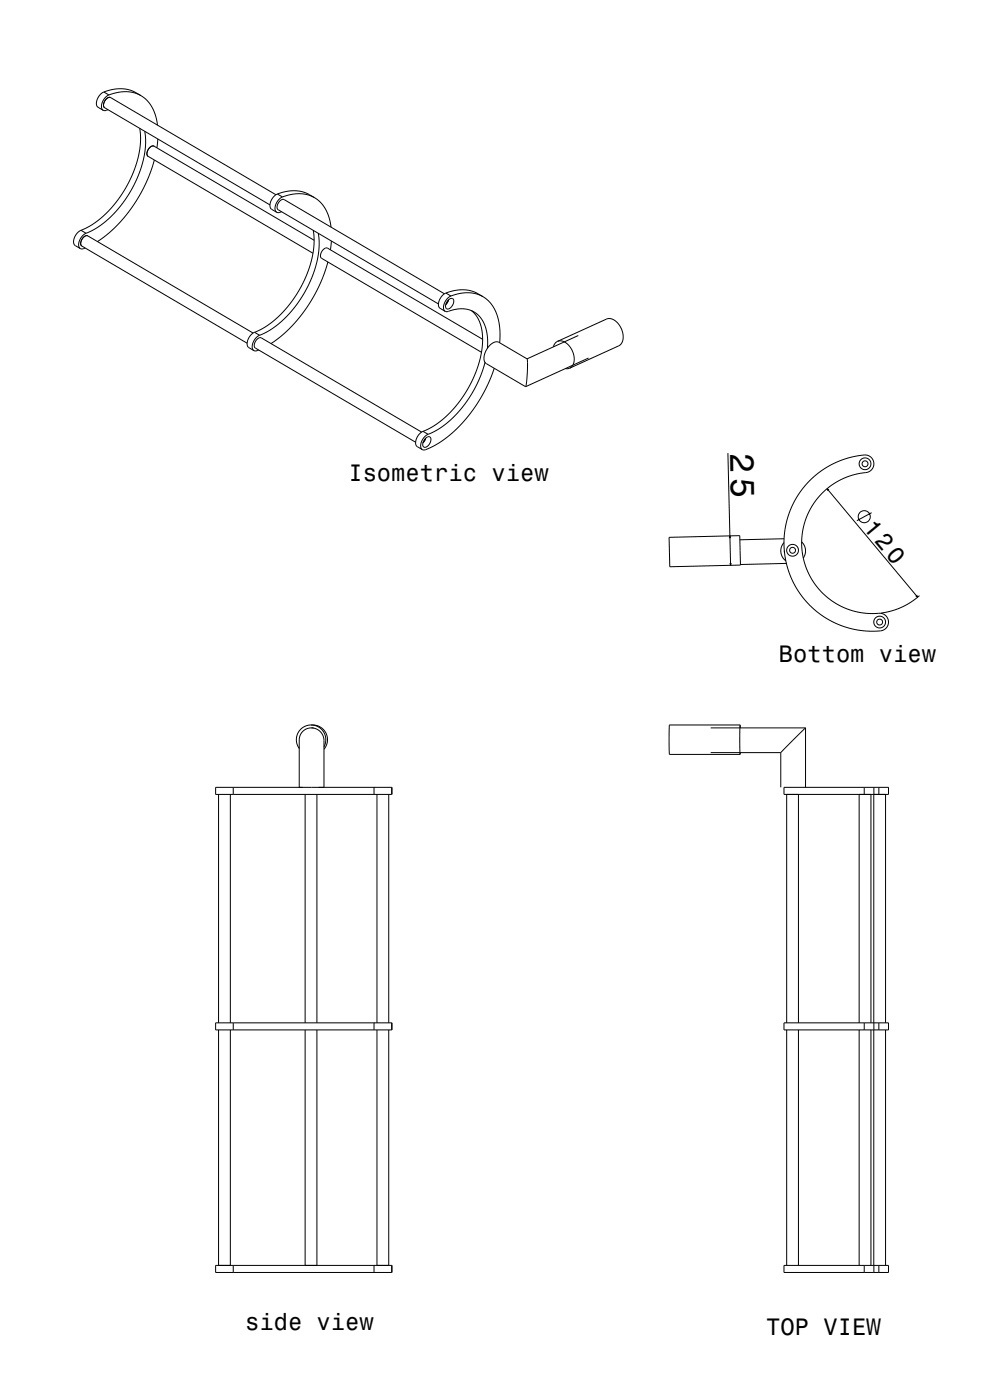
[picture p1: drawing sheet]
<svg xmlns="http://www.w3.org/2000/svg" width="841mm" height="1189mm" viewBox="0 0 841 1189" stroke-linecap="round" stroke-linejoin="round" font-family="sans-serif">
<g fill="none" stroke="#000" stroke-width=".85">
<path d="M88 78l9-2 8-1 7 2 8 4M88 78l-4 4-2 3v3l1 3 5 3M88 78l4 3M89 91l140 83M92 93l-3 1h-1M92 81l8-2 7-1 6 1 7 2M92 81l-3 2-2 4-1 4 2 3M94 83h-3l-2 3-1 3 1 2M94 83l140 82M120 81l5 4 4 6 3 7 2 8M119 109v11l-2 13-4 13-6 13-8 12-10 11-10 8-10 6M123 112l1 11-2 13-4 13-7 13-8 12-9 10-11 9-10 5"/>
<path d="M134 118l-1 8M126 133l140 82M131 124h-3l-2 3-1 4 1 2M131 124l136 80M131 136l-3 10-4 10-6 10-6 10-7 9-7 8-8 7-7 5M235 165l9-3h8l7 2 8 4M235 165l-2 1-2 3-2 5 1 3 5 3M235 165l5 2M239 180l-2 1-2-1M240 167l7-2h7h7l6 3M240 167l-4 3-2 4-1 4 2 2M267 168l5 4 4 6 3 7 2 8"/>
<path d="M69 196l-3 1-2 2-2 6 1 3 5 3M69 196l4 2M73 198l-3 3-3 4v4l1 2M266 196l1 11-2 12-4 13-7 14-8 12-10 11-10 8-10 5M270 198l1 11-2 13-4 14-7 12-8 13-9 10-10 8-11 6M69 209l141 82M72 211h-2h-2M74 200l-2 1-2 2-2 4 1 2M74 200l141 83M281 205l-1 7M278 223l-3 10-4 10-5 10-7 10-6 9-7 7-8 7-8 6M377 250l-136-80h-2l-3 2-1 4 1 2 136 80"/>
<path d="M378 249l9-3h9l6 2 8 4M378 249l-2 1-2 3-2 5 1 3 5 3M378 249l5 2M380 255l2-1 2-1 1 1v2l-2 5-2 1h-1h-2v-2zM381 255l-3 4M383 251l7-2h7l7 1 6 2M383 251l-4 3-2 4-1 4 2 2M410 252l4 3 3 3 5 9 2 11v13M378 264l2 1 9-3h5l6 2 5 3 4 5 3 7 2 8v9M400 264l4 3 3 5 1 6 1 7v7l-1 8-1 8-3 9-9 16-11 15-6 6-6 5-6 4-7 3M216 282l-2 2-2 2-2 6 1 3 4 3M216 282l4 3"/>
<path d="M220 297l-3 1h-2M220 285l-3 2-2 4-1 4 1 3M410 288l-132-77h-3l-2 3-1 3 1 2 136 80M473 290h3l4 1 3 3 3 4 1 5v4l-1 3-3 3M473 290l-2 2-1 3M473 290l43-19h3l3 1 3 3 2 4 2 4v4l-1 4-2 2-43 20M491 285l-44 20M412 308l-4 10-4 10-5 9-7 9-6 7-7 7-8 5-8 4M419 313l-4 11-6 12-7 12-9 10-9 9-9 8-11 6-4 1h-2M447 305l1 10-2 13M447 305l-24-14-1-1-4 1-3 4-3 4-1 5v3l1 2 34 19M483 313h-3"/>
<path d="M499 304l-53 24M446 328h.1M358 367l-136-80h-3l-2 3-1 3 1 3 136 80M359 366l-2 2-2 2-2 6 1 3 4 3M359 366l4 3M361 372l2-1h2v1l1 2-2 4-2 2h-2l-1-1v-2l1-3zM361 372l-2 4M363 369l-3 2-2 4-1 4 1 3M618 385l2 95M687 408l6-5 8-6 7-4 9-3 9-2 8-2 4 2 3 3 1 2-1 3-1 2-2 2-2 1-13 3-10 4-10 6-9 9-6 10-5 10-2 11-1 11 2 11 4 10 5 9 7 8 11 9 11 6 12 3h15l3 1 3 3 1 4-1 3-3 3-3 1h-6l-13-1-12-3-11-5-10-6-8-8-8-9-6-10-4-11-3-11-1-12 1-11 3-12 5-10 6-10zM702 415l77 92M704 416l-2-1 1 2"/>
<path d="M740 435l-13 7M568 456l60-1v25l-60 1zM620 457l-1-2v2M665 458h-37M620 478v2l-1-2M665 461l-2 4v4l1 4 3 3M666 468v1M667 479h-39M680 460l3 3 1 4-1 4-1 3M778 505l1 2-2-1M780 506l-7 5-8 5-8 3-9 2M264 616h-3l-4 2-2 2-2 3-1 3v3v3l2 4"/>
<path d="M264 616l6 1 5 5 1 6-1 6M264 616h4l3 1 3 2 2 3 2 4v4l-1 3-2 3M264 618l4 1 3 2 2 2 2 4v42M264 618l-3 1-3 2-3 2-1 3v43M264 618h2M603 618h81M628 616v25M628 616h-60v11v14h60M628 616v2M684 618h.1M684 618l-21 21M684 618v51"/>
<path d="M603 639h60M628 639v2M663 639v30M183 669h150v6h-150zM185 675v194M195 675v194M198 669v6M259 675v194M269 675v194M317 669v6M320 675v194M330 675v194"/>
<path d="M332 669v6M665 669h89v6h-89zM668 675v194M678 675v194M729 675v194M733 669v6M739 675v194M742 675v194M742 669v6M746 669v6M752 675v194M183 869h150v6h-150z"/>
<path d="M185 875v200M195 875v200M198 869v6M259 875v200M269 875v200M317 869v6M320 875v200M330 875v200M332 869v6M665 869h89v6h-89zM668 875v200M678 875v200"/>
<path d="M729 875v200M733 869v6M739 875v200M742 875v200M742 869v6M746 869v6M752 875v200M183 1075h150v6h-150zM198 1075v6M317 1075v6M332 1075v6M665 1075h89v6h-89z"/>
<path d="M733 1075v6M742 1075v6M746 1075v6"/>
<circle cx="734" cy="394" r="5"/>
<circle cx="734" cy="394" r="2.5"/>
<circle cx="733" cy="439" r="5"/>
<circle cx="673" cy="467" r="2.5"/>
<circle cx="673" cy="467" r="5"/>
<circle cx="747" cy="528" r="5"/>
<circle cx="747" cy="528" r="2.5"/>
</g>
<text font-size="28.8" x="620" y="385" transform="rotate(89 620 385)">25</text>
<g font-size="20.2">
<text x="296" y="409">Isometric view</text>
<text x="732" y="448" transform="rotate(50 732 448)">120</text>
<text x="661" y="563">Bottom view</text>
<text x="208" y="1130">side view</text>
<text x="650" y="1134">TOP VIEW</text>
</g>
</svg>
